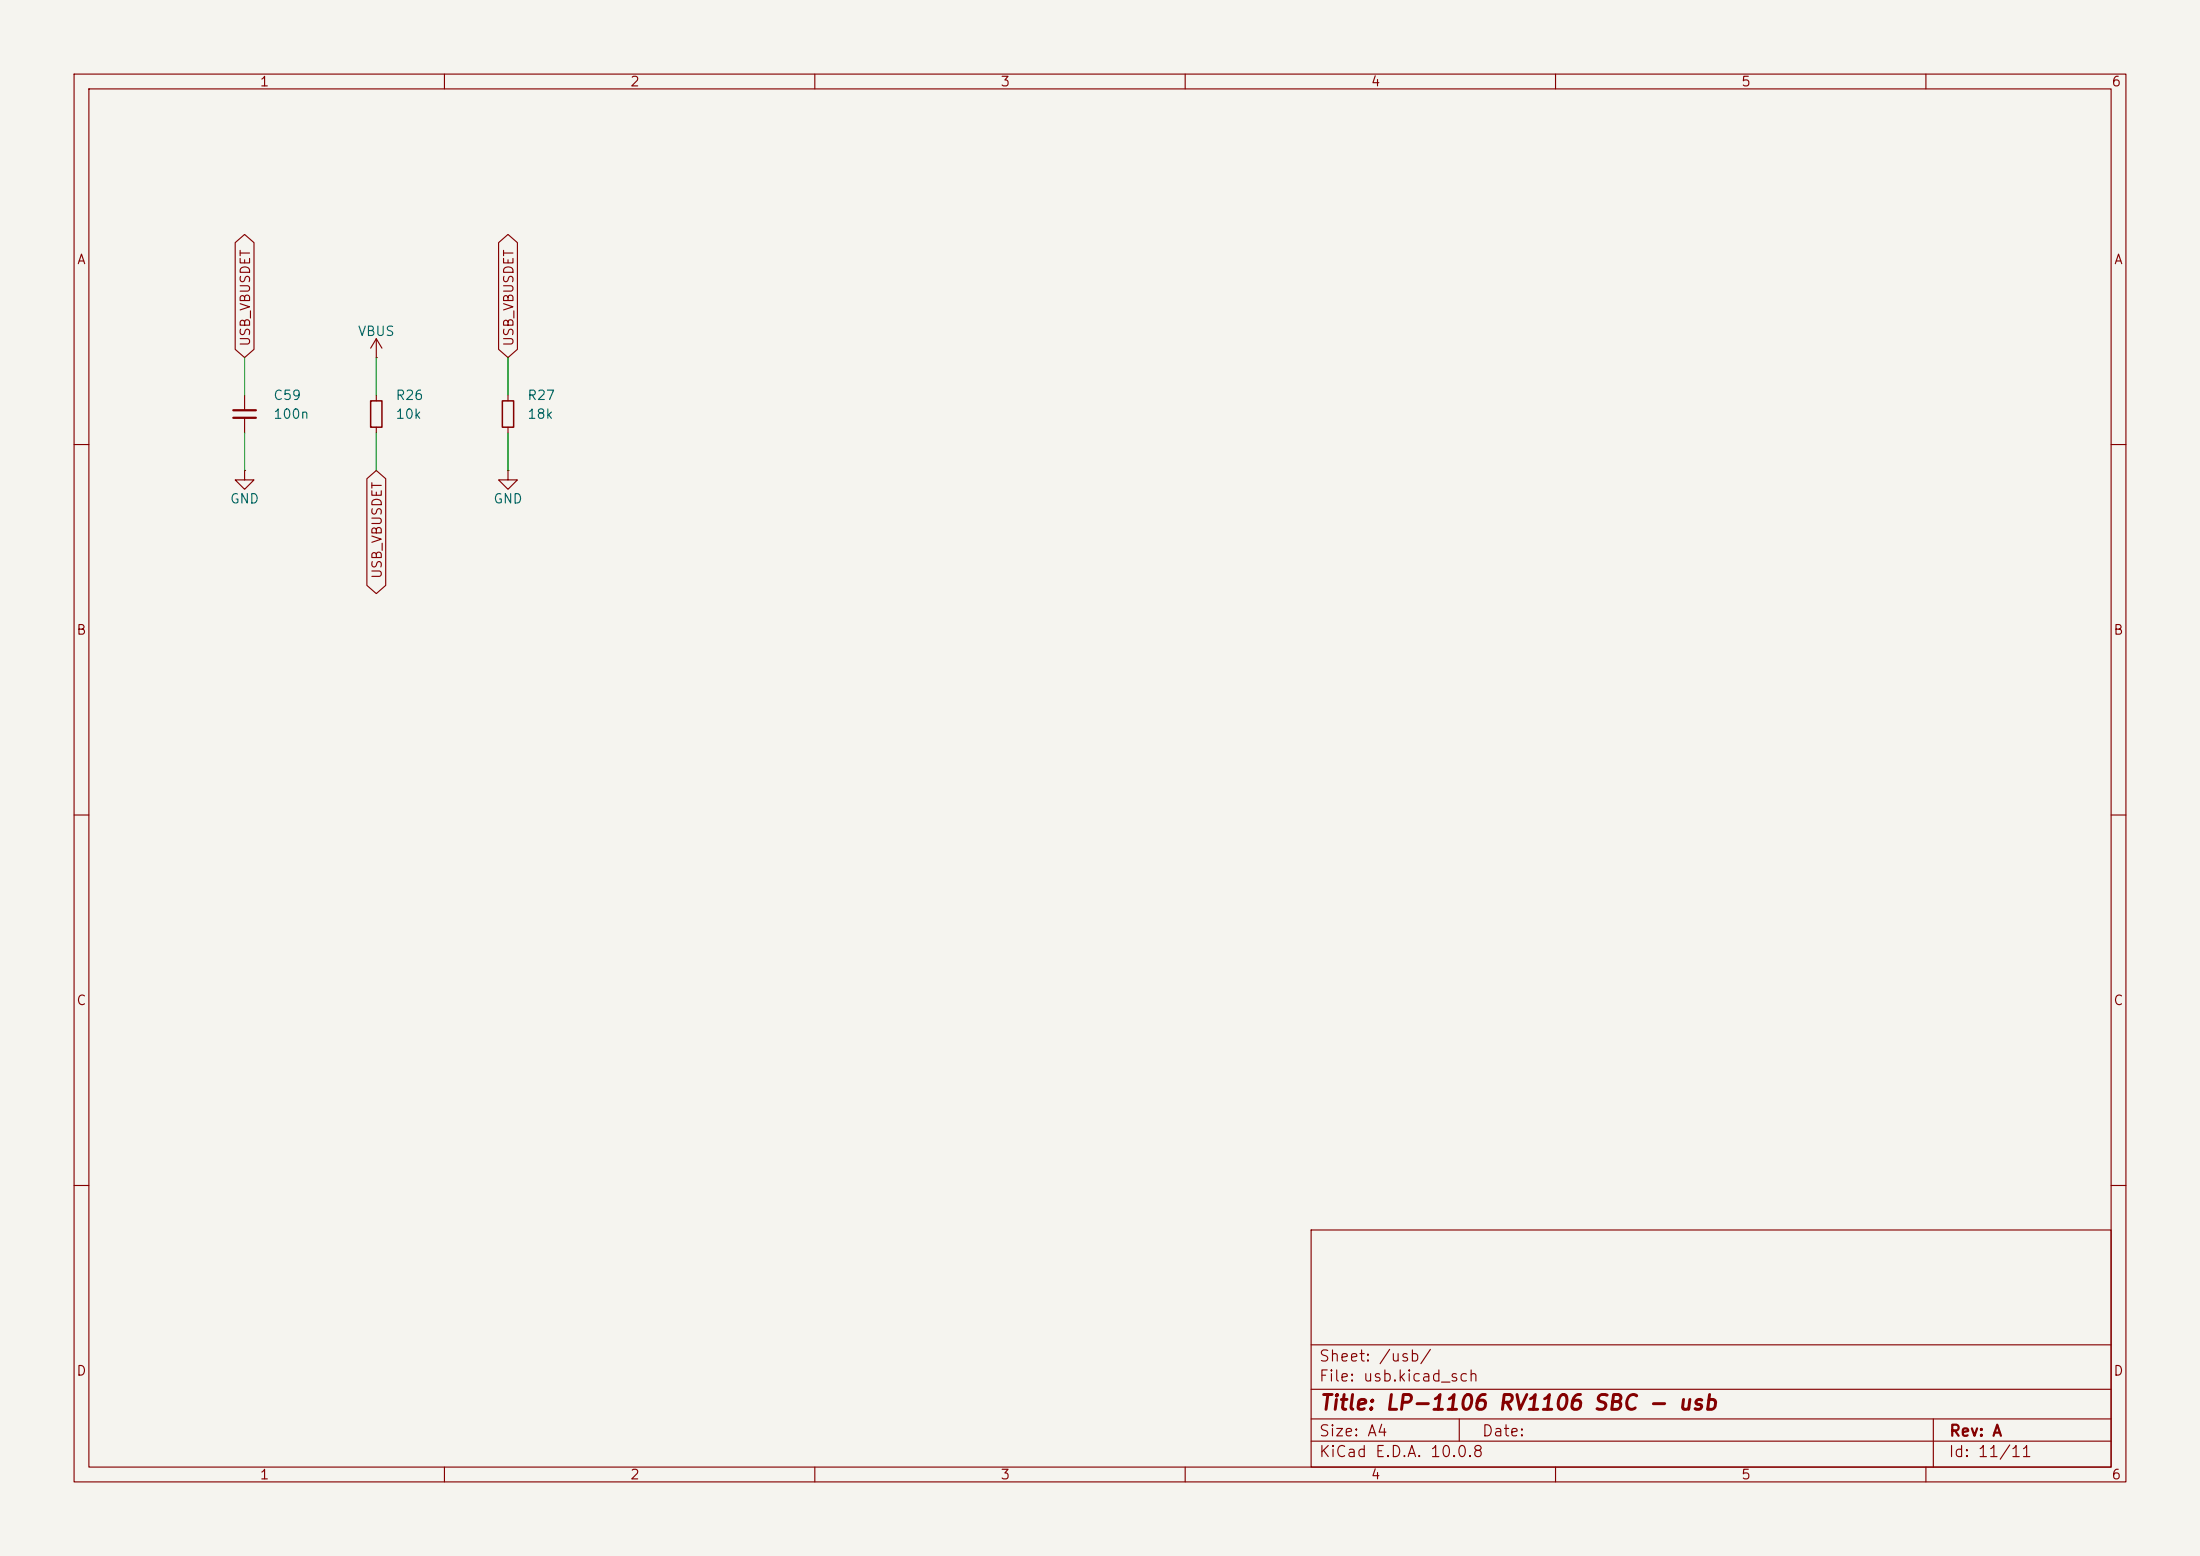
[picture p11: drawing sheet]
<svg xmlns="http://www.w3.org/2000/svg" width="297mm" height="210mm" viewBox="0 0 297 210" stroke-linecap="round" stroke-linejoin="round" font-family="sans-serif">
<path d="M0 0h297v210h-297z" fill="#f5f4ef" stroke="#f5f4ef" stroke-width=".14"/>
<g fill="none" stroke="#840000" stroke-width=".15">
<path d="M10 10h277v190h-277zM12 12h273v186h-273zM60 10v2M110 10v2M160 10v2M210 10v2M260 10v2M31.7 32.8l1.3-1.2 1.3 1.2v14.3l-1.3 1.2-1.3-1.2zM67.3 32.8l1.3-1.2 1.3 1.2v14.3l-1.3 1.2-1.3-1.2zM33 53.3v2.1M33 56.4v2M50.8 48.3h.1"/>
<path d="M50.8 45.7v2.6M50.8 53.3v.8M50.8 57.7v.7M50.8 45.7l-.8 1.3M50.8 45.7l.8 1.3M68.6 53.3v.8M68.6 57.7v.7M10 60h2M33 63.5v1.3h1.3l-1.3 1.2-1.3-1.2h1.3M33 63.5h.1M49.5 64.6l1.3-1.1 1.3 1.1v14.4l-1.3 1.1-1.3-1.1zM68.6 63.5v1.3h1.2l-1.2 1.2-1.3-1.2h1.3"/>
<path d="M68.6 63.5h.1M285 60h2M10 110h2M285 110h2M10 160h2M177 166h108v32h-108zM285 160h2M60 198v2M110 198v2M160 198v2M177 194.5h108M177 191.5h108"/>
<path d="M177 187.5h108M177 181.5h108M197 191.5v3M210 198v2M260 198v2M261 191.5v6.5"/>
</g>
<path d="M31.5 55.4h3M31.5 56.4h3" fill="none" stroke="#840000" stroke-width=".3"/>
<path d="M50 54.1h1.6v3.6h-1.6zM67.8 54.1h1.5v3.6h-1.5z" fill="none" stroke="#840000" stroke-width=".2"/>
<path d="M33 48.3v5M33 58.4v5.1M50.8 48.3v5M50.8 58.4v5.1M68.6 48.3v5M68.6 58.4v5.1" fill="none" stroke="#009600" stroke-width=".15"/>
<text font-size="2" fill="#840000" x="178" y="190.8">Title: LP-1106 RV1106 SBC - usb</text>
<g font-size="1.5" fill="#840000">
<text x="178" y="184.1">Sheet: /usb/</text>
<text x="178" y="186.8">File: usb.kicad_sch</text>
<text x="178" y="197">KiCad E.D.A. 10.0.8</text>
<text x="178" y="194.2">Size: A4</text>
<text x="200" y="194.2">Date:</text>
<text x="263" y="197">Id: 11/11</text>
<text x="263" y="194.2">Rev: A</text>
</g>
<g font-size="1.3" fill="#840000">
<text x="35" y="12">1</text>
<text x="85" y="12">2</text>
<text x="135" y="12">3</text>
<text x="185" y="12">4</text>
<text x="235" y="12">5</text>
<text x="285" y="12">6</text>
<text x="10.3" y="36">A</text>
<text x="285.3" y="36">A</text>
<text x="34.1" y="46.9" transform="rotate(-90 34.1 46.9)">USB_VBUSDET</text>
<text x="69.6" y="46.9" transform="rotate(-90 69.6 46.9)">USB_VBUSDET</text>
<text x="51.9" y="78.2" transform="rotate(-90 51.9 78.2)">USB_VBUSDET</text>
<text x="10.2" y="86">B</text>
<text x="285.2" y="86">B</text>
<text x="10.2" y="136">C</text>
<text x="285.2" y="136">C</text>
<text x="10.2" y="186">D</text>
<text x="285.2" y="186">D</text>
<text x="35" y="200">1</text>
<text x="85" y="200">2</text>
<text x="135" y="200">3</text>
<text x="185" y="200">4</text>
<text x="235" y="200">5</text>
<text x="285" y="200">6</text>
</g>
<g font-size="1.3" fill="#006464">
<text x="48.2" y="45.7">VBUS</text>
<text x="36.8" y="54.3">C59</text>
<text x="36.8" y="56.8">100n</text>
<text x="53.3" y="54.3">R26</text>
<text x="53.3" y="56.8">10k</text>
<text x="71.1" y="54.3">R27</text>
<text x="71.1" y="56.8">18k</text>
<text x="31" y="68.3">GND</text>
<text x="66.5" y="68.3">GND</text>
</g>
</svg>
